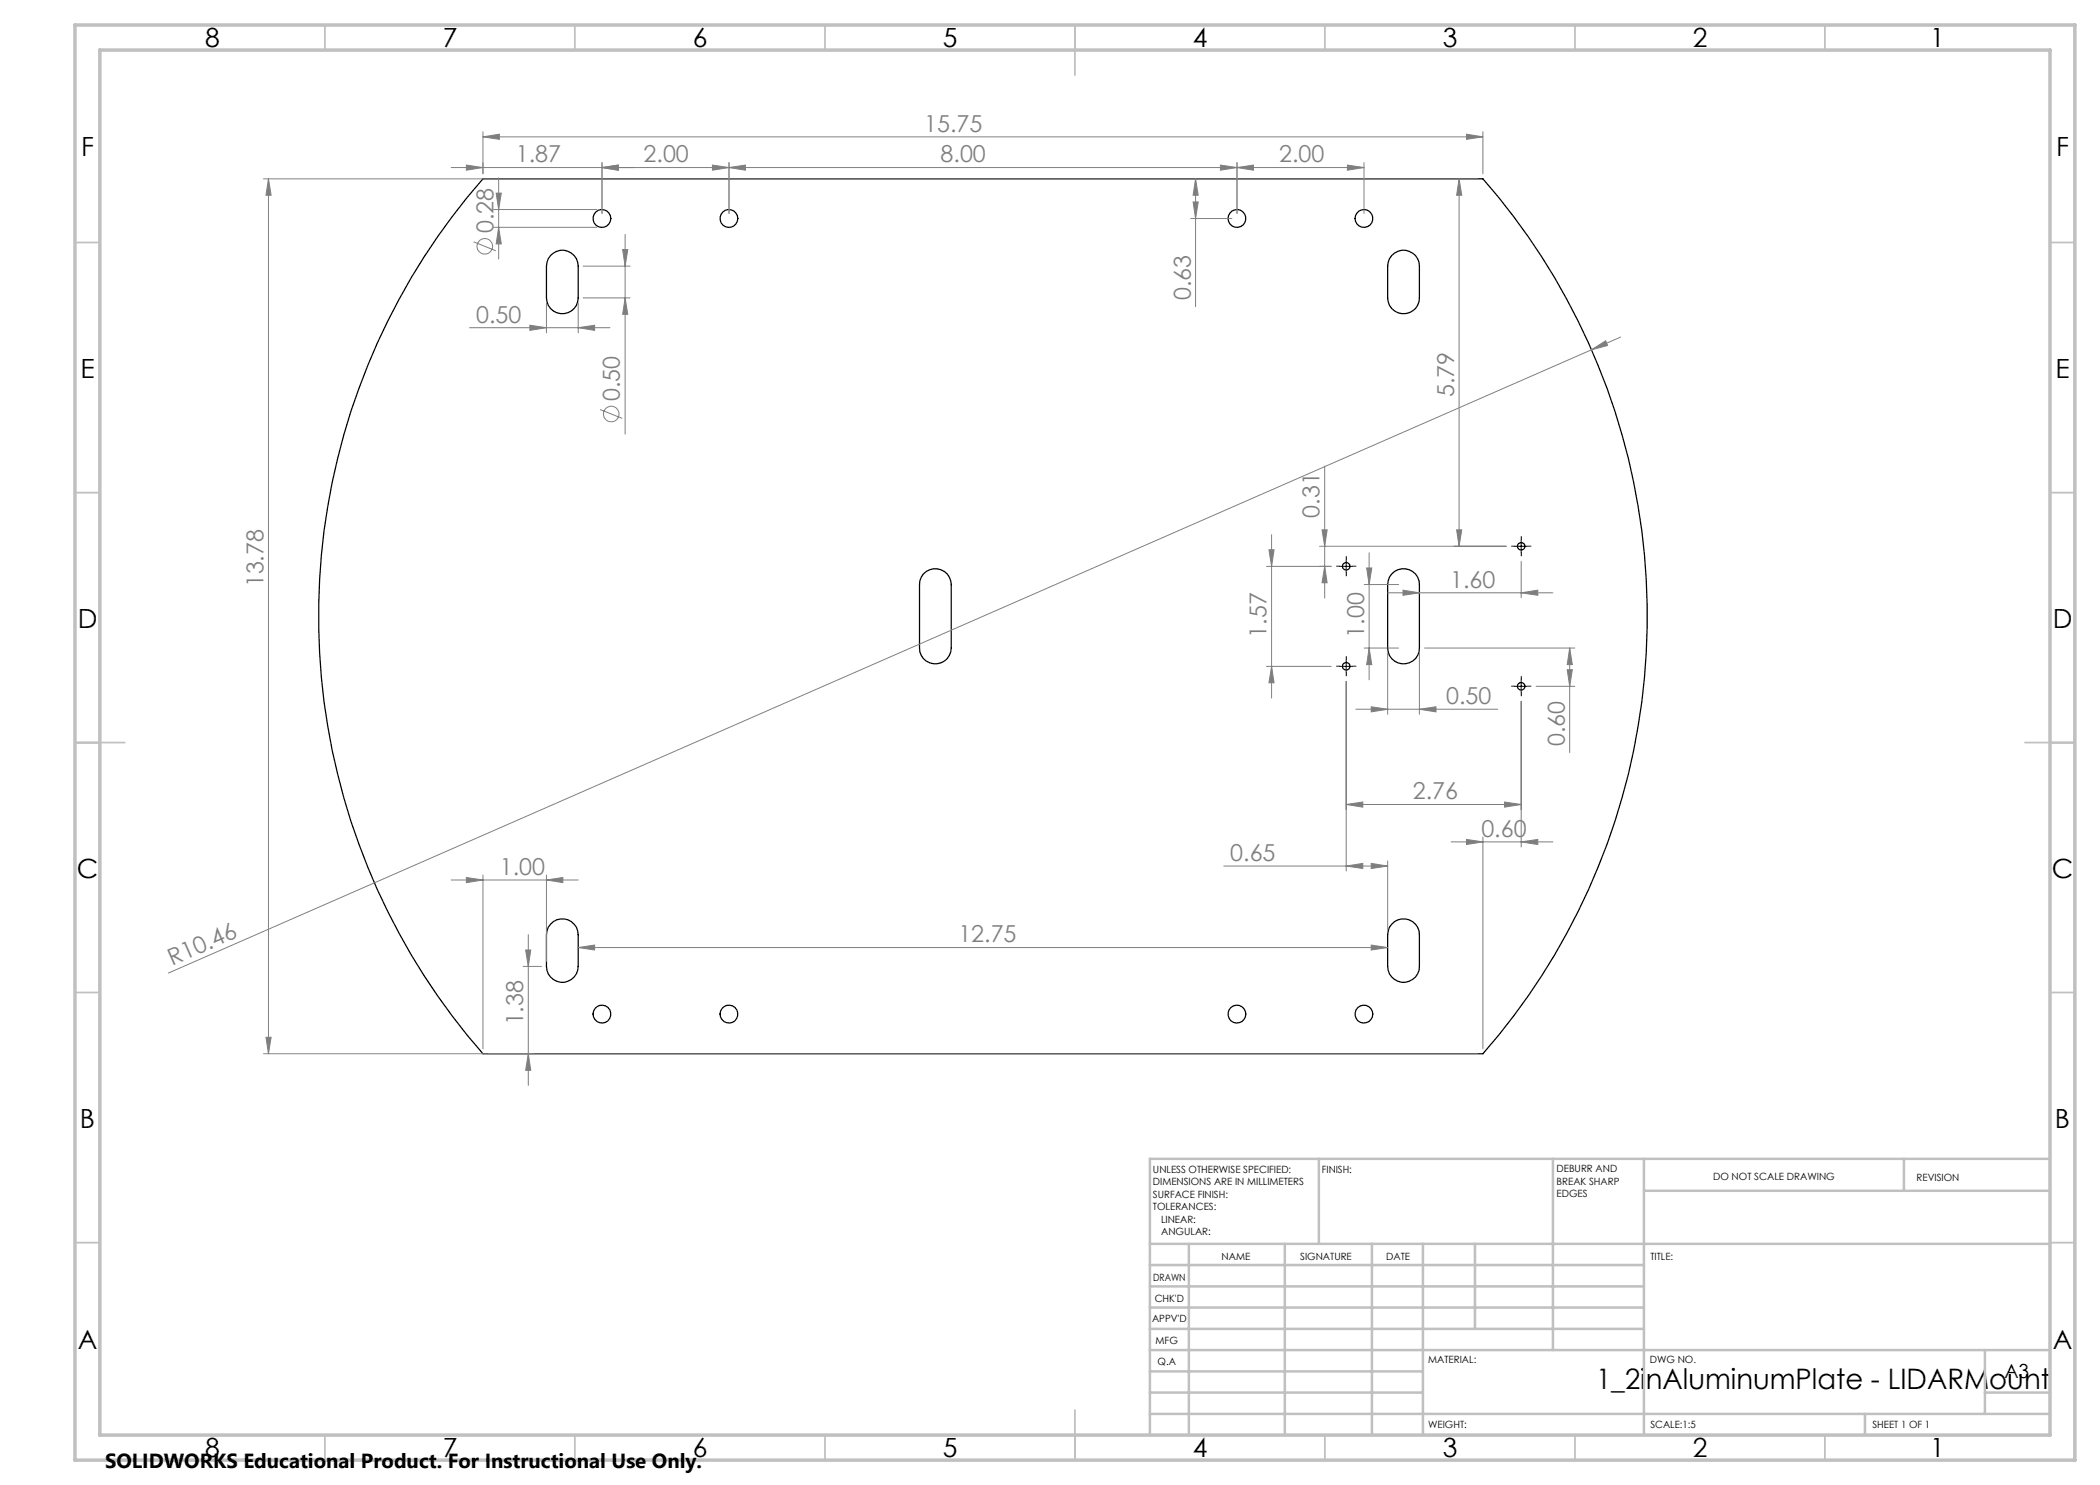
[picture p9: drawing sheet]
<svg xmlns="http://www.w3.org/2000/svg" width="420mm" height="297mm" viewBox="0 0 420 297" stroke-linecap="round" stroke-linejoin="round" font-family="sans-serif">
<g fill="none" stroke="#000" stroke-width=".25">
<path d="M96.6 35.8h200a132.9 132.9 0 0 1 0 174.9h-200a132.9 132.9 0 0 1 0-174.9zM110.1 51.1a3.2 3.2 0 0 1 3.5-.8 3.2 3.2 0 0 1 2 2.9v6.4a3.2 3.2 0 0 1-3.1 3.1 3.2 3.2 0 0 1-3.2-3.1v-6.4l.3-1.5zM278.3 51.1a3.2 3.2 0 0 1 3.5-.8 3.2 3.2 0 0 1 2.1 2.9v6.4a3.2 3.2 0 0 1-3.2 3.1 3.2 3.2 0 0 1-3.2-3.1v-6.4l.4-1.5zM184.7 114.8a3.2 3.2 0 0 1 3.5-.9 3.2 3.2 0 0 1 2.1 3v12.7a3.2 3.2 0 0 1-3.2 3.2 3.2 3.2 0 0 1-3.2-3.2v-12.7l.1-.7zM278.3 114.8a3.2 3.2 0 0 1 3.5-.9 3.2 3.2 0 0 1 2.1 3v12.7a3.2 3.2 0 0 1-3.2 3.2 3.2 3.2 0 0 1-3.2-3.2v-12.7l.4-1.5zM110.1 184.9a3.2 3.2 0 0 1 3.5-.9 3.2 3.2 0 0 1 2 2.9v6.4a3.2 3.2 0 0 1-3.1 3.2 3.2 3.2 0 0 1-3.2-3.2v-6.4l.3-1.4zM278.3 184.9a3.2 3.2 0 0 1 3.5-.9 3.2 3.2 0 0 1 2.1 2.9v6.4a3.2 3.2 0 0 1-3.2 3.2 3.2 3.2 0 0 1-3.2-3.2v-6.4l.4-1.4z"/>
<circle cx="120.4" cy="43.7" r="1.79"/>
<circle cx="145.8" cy="43.7" r="1.79"/>
<circle cx="247.4" cy="43.7" r="1.78"/>
<circle cx="272.8" cy="43.7" r="1.78"/>
<circle cx="269.2" cy="113.3" r=".75"/>
<circle cx="304.2" cy="109.3" r=".74"/>
<circle cx="269.2" cy="133.3" r=".75"/>
<circle cx="304.2" cy="137.3" r=".75"/>
<circle cx="120.4" cy="202.8" r="1.79"/>
<circle cx="145.8" cy="202.8" r="1.79"/>
<circle cx="247.4" cy="202.8" r="1.79"/>
<circle cx="272.8" cy="202.8" r="1.79"/>
</g>
<g fill="none" stroke="#808080" stroke-width=".2">
<path d="M52.7 35.8h242.9M53.7 35.8l.5 3.2h-1zM53.7 35.8v174.9M93.3 33l3.3 .5-3.3 .5zM96.6 27.4l3.3-.6v1.1zM96.6 26.3v8.4M96.6 27.4h200M99.2 38.6h1.1l-.6 3.3zM99.7 35.6v16.2M120.4 32.5v10.2M120.4 33.5l3.3-.5v1zM142.5 33l3.3 .5-3.3 .5z"/>
<path d="M145.8 33.5l3.3-.5v1zM145.8 32.5v10.2M239.1 35.8l.5 3.2h-1zM239.1 35.8v25.5M244.1 33l3.3 .5-3.3 .5zM247.4 33.5l3.3-.5v1zM247.4 32.5v10.2M269.5 33l3.3 .5-3.3 .5zM272.8 33.5h-182.6M272.8 32.5v10.2M291.8 35.8l.5 3.2h-1zM291.8 35.8v73.5"/>
<path d="M293.3 26.8l3.3 .6-3.3 .5zM296.6 26.3v8.4M94.7 48.4l4.5 1.8M98.7 41.9h20.7M98.7 45.5h20.7M99.7 45.5l.6 3.3h-1.1zM116.6 59.6h9.4M116.6 53.2h9.4M124.5 49.9h1.1l-.6 3.3zM125 59.6l.6 3.3h-1.1zM125 46.9v39.9M238.1 43.7h8.3"/>
<path d="M238.6 40.4h1l-.5 3.3zM93.9 65.5h28.1M106 65l3.3 .5-3.3 .6zM109.3 60.6v6M115.6 65.5l3.3-.5v1.1zM115.6 60.6v6M318.3 70l2.8-1.8 .4 .9zM318.3 70l-284.6 124.6M324.1 67.4l-5.8 2.6M120 81.9l4.5 1.8M264.9 93.2v26.4M253.3 113.3h12.9"/>
<path d="M253.8 110h1l-.5 3.3zM254.3 106.9v32.7M263.9 109.3h37.3M264.4 106h1l-.5 3.3zM264.9 113.3l.5 3.3h-1zM272.8 116.9h6.9M273.3 113.6h1.1l-.6 3.3zM273.8 110.6v25.4M277.5 118.6h33.1M280.6 118l3.3 .6-3.3 .5zM291.3 106h1l-.5 3.3zM304.2 118.6l3.4-.6v1.1z"/>
<path d="M304.2 112.3v7.3M253.3 133.3h12.9M254.3 133.3l.5 3.3h-1zM269.2 136.3v37.9M272.8 129.6h6.9M273.8 129.6l.6 3.3h-1.1zM277.5 130.6v12.3M283.9 130.6v12.3M284.9 129.6h30.1M307.2 137.3h7.8M313.4 133.9h1.1l-.6 3.4zM313.9 129.6v20.9"/>
<path d="M313.9 129.6l.6 3.3h-1.1zM271.2 141.8h28.3M274.2 141.4l3.3 .4-3.3 .6zM283.9 141.8l3.3-.4v1zM304.2 140.3v29.1M90.2 176h25.4M93.3 175.5l3.3 .5-3.3 .5zM96.6 175v34.8M109.3 176l3.3-.5v1zM109.3 175v17.3M244.8 173.2h32.7M269.2 160.9l3.4-.5v1z"/>
<path d="M269.2 173.2l3.4-.5v1zM269.2 160.9h35M274.2 172.7l3.3 .5-3.3 .5zM277.5 172.2v13.7M290.2 168.4h20.4M293.3 167.9l3.3 .5-3.3 .5zM296.6 167.4v42.4M300.9 160.4l3.3 .5-3.3 .5zM304.2 168.4l3.4-.5v1zM104.6 193.3h3.7M105.1 190h1.1l-.5 3.3zM105.7 186.9v30.2"/>
<path d="M115.6 189.5l3.3-.5v1zM115.6 189.5h161.9M274.2 189l3.3 .5-3.3 .5zM52.7 210.7h242.9M53.2 207.5h1l-.5 3.2zM105.7 210.7l.5 3.4h-1.1z"/>
<circle cx="97" cy="49.3" r="1.56"/>
<circle cx="122.2" cy="82.8" r="1.56"/>
</g>
<g fill="none" stroke="#000" stroke-width=".2" stroke-dasharray="15.2 1.3 1.3 1.3" stroke-linecap="butt">
<path d="M268 113.2h-.7M269.3 114.5v.7M269.3 112v-.8M270.5 113.2h.8M303 109.2h-.7M304.3 110.5v.7M304.3 108v-.8M305.5 109.2h.8M268 133.2h-.7M269.3 134.5v.7M269.3 132v-.8M270.5 133.2h.8"/>
<path d="M303 137.2h-.7M304.3 138.5v.7M304.3 136v-.8M305.5 137.2h.8"/>
</g>
<path d="M268 113.3h2.5M269.2 112v2.5M303 109.3h2.5M304.2 108v2.5M268 133.3h2.5M269.2 132v2.5M303 137.3h2.5M304.2 136v2.5" fill="none" stroke="#000" stroke-width=".2"/>
<g fill="none" stroke="#c0c0c0" stroke-width=".35">
<path d="M65 5v5M115 5v5M165 5v5M215 5v10M265 5v5M315 5v5M365 5v5M15 48.5h5M410 48.5h5M15 98.5h5M410 98.5h5M15 148.5h10"/>
<path d="M405 148.5h10M15 198.5h5M410 198.5h5M15 248.5h5M410 248.5h5M65 287v5M115 287v5M165 287v5M215 282v10M265 287v5M315 287v5M365 287v5"/>
</g>
<g fill="none" stroke="#c0c0c0" stroke-width=".5">
<path d="M263.8 231.8v17M310.6 231.8v38.2M328.8 231.8v55.2M328.8 238.2h81.2M380.8 231.8v6.4M410 231.8h-180v55.2M230 248.8h180M230 257.3h98.8M230 253h98.8M237.8 248.8v38.2M257 248.8v38.2M274.4 248.8v38.2"/>
<path d="M284.6 248.8v38.2M295 248.8v17M230 265.8h98.8M230 261.5h98.8M230 278.5h54.6M230 274.3h54.6M230 270h180M397 278.5h13M397 270v12.8M230 282.8h180M373 282.8v4.2"/>
</g>
<path d="M15 5h400v287h-400zM20 10h390v277h-390z" fill="none" stroke="#c0c0c0" stroke-width=".7"/>
<g fill="#808080">
<path d="M318.3 70l2.8-1.8 .4 .9z"/>
<path d="M109.3 176l3.3-.5v1zM93.3 175.5l3.3 .5-3.3 .5z"/>
<path d="M269.2 160.9l3.4-.5v1zM300.9 160.4l3.3 .5-3.3 .5zM293.3 167.9l3.3 .5-3.3 .5zM304.2 168.4l3.4-.5v1zM269.2 173.2l3.4-.5v1zM274.2 172.7l3.3 .5-3.3 .5zM93.3 33l3.3 .5-3.3 .5zM120.4 33.5l3.3-.5v1z"/>
<path d="M120.4 33.5l3.3-.5v1zM142.5 33l3.3 .5-3.3 .5zM247.4 33.5l3.3-.5v1zM269.5 33l3.3 .5-3.3 .5z"/>
<path d="M280.6 118l3.3 .6-3.3 .5zM304.2 118.6l3.4-.6v1.1zM106 65l3.3 .5-3.3 .6zM115.6 65.5l3.3-.5v1.1zM115.6 189.5l3.3-.5v1zM274.2 189l3.3 .5-3.3 .5z"/>
<path d="M145.8 33.5l3.3-.5v1zM244.1 33l3.3 .5-3.3 .5z"/>
<path d="M293.3 26.8l3.3 .6-3.3 .5zM96.6 27.4l3.3-.6v1.1z"/>
<path d="M283.9 141.8l3.3-.4v1zM274.2 141.4l3.3 .4-3.3 .6z"/>
<path d="M264.9 113.3l.5 3.3h-1zM264.4 106h1l-.5 3.3zM291.3 106h1l-.5 3.3zM291.8 35.8l.5 3.2h-1zM125 59.6l.6 3.3h-1.1zM124.5 49.9h1.1l-.6 3.3zM238.6 40.4h1l-.5 3.3zM239.1 35.8l.5 3.2h-1z"/>
<path d="M313.9 129.6l.6 3.3h-1.1zM313.4 133.9h1.1l-.6 3.4zM105.1 190h1.1l-.5 3.3zM105.7 210.7l.5 3.4h-1.1zM99.2 38.6h1.1l-.6 3.3zM99.7 45.5l.6 3.3h-1.1z"/>
<path d="M253.8 110h1l-.5 3.3zM254.3 133.3l.5 3.3h-1zM53.7 35.8l.5 3.2h-1zM53.2 207.5h1l-.5 3.2z"/>
<path d="M273.3 113.6h1.1l-.6 3.3zM273.8 129.6l.6 3.3h-1.1z"/>
</g>
<text font-size="5.6" x="319.2" y="277.9">1_2inAluminumPlate - LIDARMount</text>
<g font-size="5.3">
<text x="41" y="9.5">8</text>
<text x="88.5" y="9.5">7</text>
<text x="138.5" y="9.5">6</text>
<text x="188.5" y="9.5">5</text>
<text x="238.5" y="9.5">4</text>
<text x="288.5" y="9.5">3</text>
<text x="338.5" y="9.5">2</text>
<text x="386" y="9.5">1</text>
<text x="16.2" y="31.2">F</text>
<text x="411.2" y="31.2">F</text>
<text x="16.1" y="75.5">E</text>
<text x="411.1" y="75.5">E</text>
<text x="15.5" y="125.5">D</text>
<text x="410.5" y="125.5">D</text>
<text x="15.4" y="175.5">C</text>
<text x="410.4" y="175.5">C</text>
<text x="16" y="225.5">B</text>
<text x="411" y="225.5">B</text>
<text x="15.5" y="269.7">A</text>
<text x="410.5" y="269.7">A</text>
<text x="41" y="291.5">8</text>
<text x="88.5" y="291.5">7</text>
<text x="138.5" y="291.5">6</text>
<text x="188.5" y="291.5">5</text>
<text x="238.5" y="291.5">4</text>
<text x="288.5" y="291.5">3</text>
<text x="338.5" y="291.5">2</text>
<text x="386" y="291.5">1</text>
</g>
<g font-size="4.7" fill="#808080">
<text x="184.9" y="26.3">15.75</text>
<text x="103.1" y="32.5">1.87</text>
<text x="128.7" y="32.5">2.00</text>
<text x="188.1" y="32.5">8.00</text>
<text x="255.8" y="32.5">2.00</text>
<text x="98.7" y="46.7" transform="rotate(-90 98.7 46.7)">0.28</text>
<text x="95.2" y="64.5">0.50</text>
<text x="238.1" y="60" transform="rotate(-90 238.1 60)">0.63</text>
<text x="124" y="80.2" transform="rotate(-90 124 80.2)">0.50</text>
<text x="290.8" y="79.4" transform="rotate(-90 290.8 79.4)">5.79</text>
<text x="263.9" y="103.6" transform="rotate(-90 263.9 103.6)">0.31</text>
<text x="52.7" y="117.5" transform="rotate(-90 52.7 117.5)">13.78</text>
<text x="290" y="117.5">1.60</text>
<text x="253.3" y="127.6" transform="rotate(-90 253.3 127.6)">1.57</text>
<text x="272.8" y="127.6" transform="rotate(-90 272.8 127.6)">1.00</text>
<text x="289.2" y="140.8">0.50</text>
<text x="313" y="149.2" transform="rotate(-90 313 149.2)">0.60</text>
<text x="282.6" y="159.9">2.76</text>
<text x="296.3" y="167.4">0.60</text>
<text x="246.1" y="172.2">0.65</text>
<text x="100" y="175">1.00</text>
<text x="191.7" y="188.5">12.75</text>
<text x="34.5" y="193.2" transform="rotate(-24 34.5 193.2)">R10.46</text>
<text x="104.6" y="205.1" transform="rotate(-90 104.6 205.1)">1.38</text>
</g>
<text font-size="4.1" x="21" y="293.7">SOLIDWORKS Educational Product. For Instructional Use Only.</text>
<text font-size="3.9" x="400.9" y="275.5">A3</text>
<g font-size="2">
<text x="230.6" y="234.6">UNLESS OTHERWISE SPECIFIED:</text>
<text x="230.6" y="237.1">DIMENSIONS ARE IN MILLIMETERS</text>
<text x="230.6" y="239.6">SURFACE FINISH:</text>
<text x="264.4" y="234.6">FINISH:</text>
<text x="311.3" y="234.5">DEBURR AND</text>
<text x="311.3" y="237">BREAK SHARP</text>
<text x="311.3" y="239.5">EDGES</text>
<text x="342.6" y="236">DO NOT SCALE DRAWING</text>
<text x="383.3" y="236.2">REVISION</text>
<text x="230.6" y="242.1">TOLERANCES:</text>
<text x="232.2" y="244.6">LINEAR:</text>
<text x="232.2" y="247.1">ANGULAR:</text>
<text x="244.3" y="252">NAME</text>
<text x="260" y="251.9">SIGNATURE</text>
<text x="277.2" y="251.9">DATE</text>
<text x="330.1" y="251.9">TITLE:</text>
<text x="230.6" y="256.1">DRAWN</text>
<text x="230.9" y="260.3">CHK'D</text>
<text x="230.4" y="264.4">APPV'D</text>
<text x="231.1" y="268.8">MFG</text>
<text x="231.5" y="273">Q.A</text>
<text x="285.6" y="272.5">MATERIAL:</text>
<text x="330" y="272.5">DWG NO.</text>
<text x="285.6" y="285.5">WEIGHT:</text>
<text x="330.1" y="285.6">SCALE:1:5</text>
<text x="374.5" y="285.6">SHEET 1 OF 1</text>
</g>
</svg>
